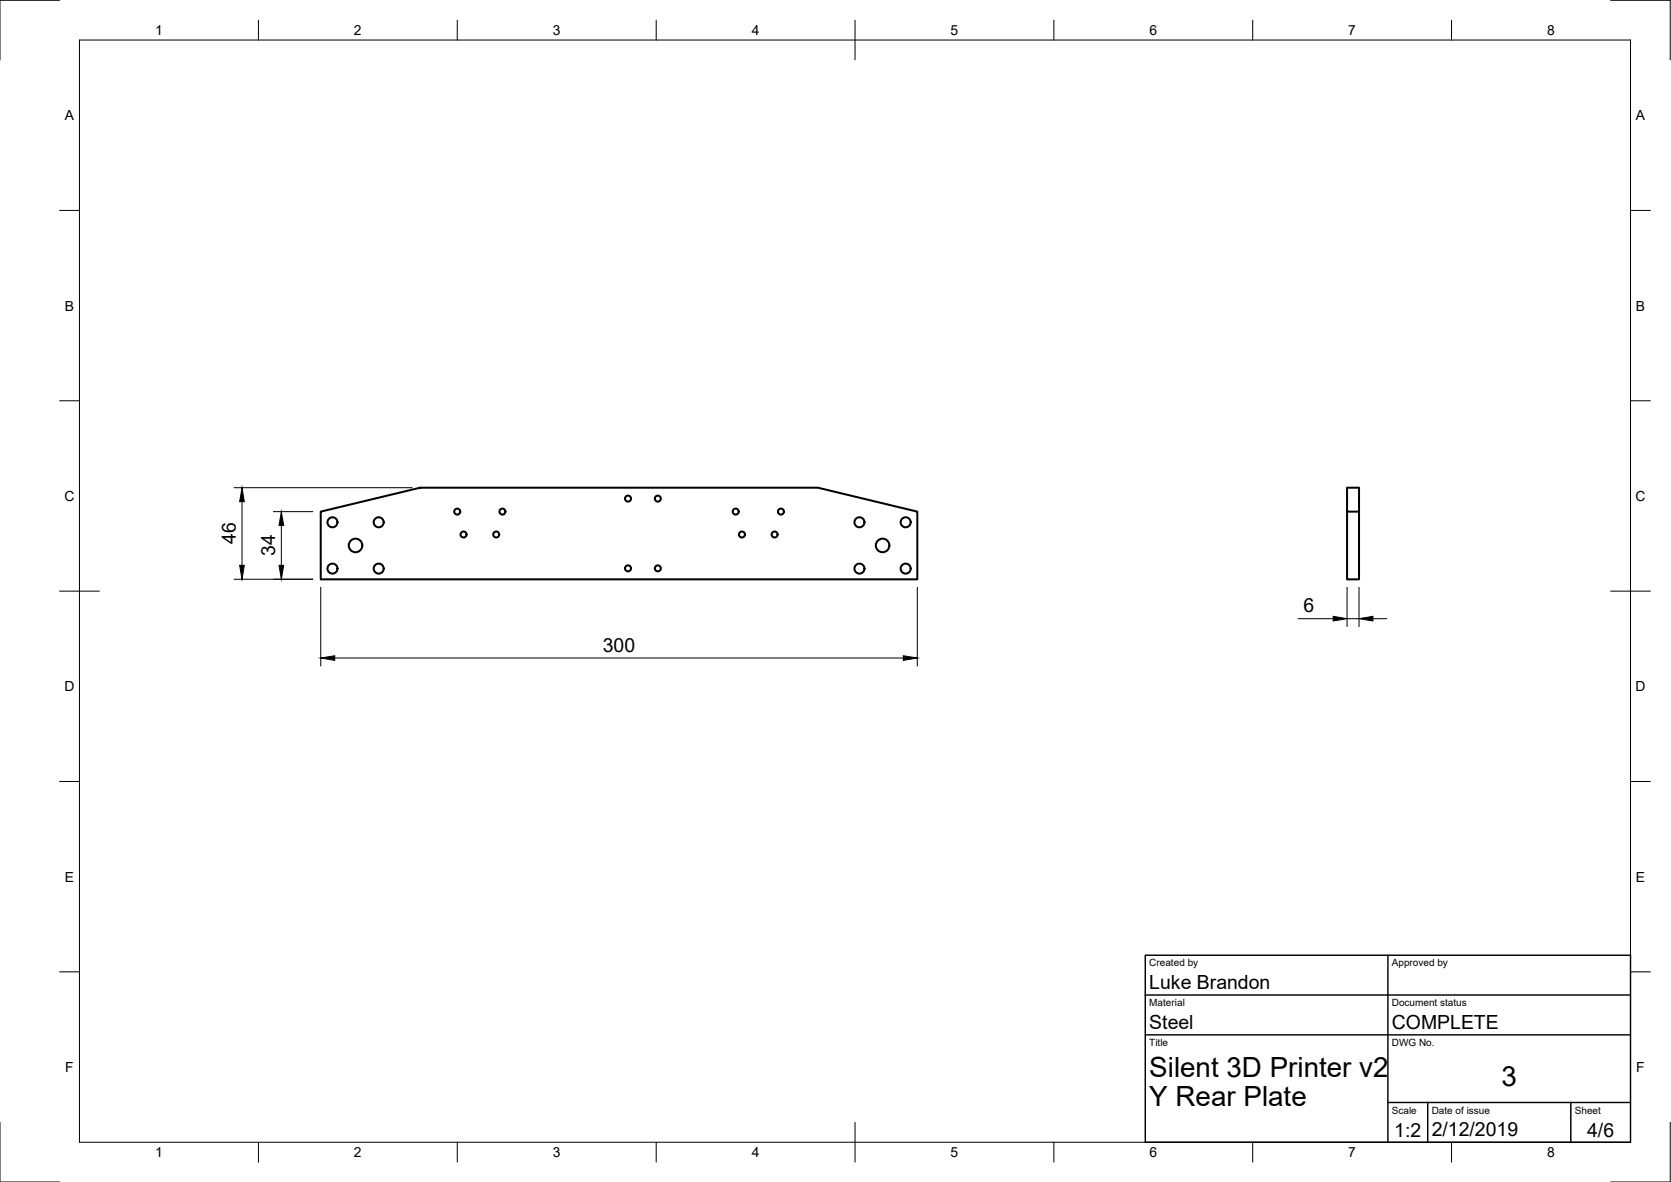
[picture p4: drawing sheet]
<svg xmlns="http://www.w3.org/2000/svg" width="420mm" height="297mm" viewBox="0 0 420 297" stroke-linecap="round" stroke-linejoin="round" font-family="sans-serif">
<!-- layer: Visible -->
<g fill="none" stroke="#000" stroke-width=".51">
<path d="M80.6 128.6l25-6h100.1l25 6v17h-150.1zM338.7 128.6h3v17h-3zM338.7 128.6v-6h3v6"/>
<circle cx="83.6" cy="131.3" r="1.26"/>
<circle cx="89.4" cy="137.1" r="1.7"/>
<circle cx="95.2" cy="131.3" r="1.26"/>
<circle cx="115" cy="128.6" r=".75"/>
<circle cx="116.6" cy="134.3" r=".75"/>
<circle cx="124.8" cy="134.3" r=".75"/>
<circle cx="126.3" cy="128.6" r=".75"/>
<circle cx="157.9" cy="125.3" r=".75"/>
<circle cx="165.4" cy="125.3" r=".75"/>
<circle cx="185" cy="128.6" r=".75"/>
<circle cx="186.6" cy="134.3" r=".75"/>
<circle cx="194.8" cy="134.3" r=".75"/>
<circle cx="196.4" cy="128.6" r=".75"/>
<circle cx="216.1" cy="131.3" r="1.26"/>
<circle cx="221.9" cy="137.1" r="1.7"/>
<circle cx="227.7" cy="131.3" r="1.26"/>
<circle cx="83.6" cy="142.9" r="1.26"/>
<circle cx="95.2" cy="142.9" r="1.26"/>
<circle cx="157.9" cy="142.8" r=".75"/>
<circle cx="165.4" cy="142.8" r=".75"/>
<circle cx="216.1" cy="142.9" r="1.26"/>
<circle cx="227.7" cy="142.9" r="1.26"/>
</g>
<!-- layer: Border -->
<g fill="none" stroke="#000" stroke-width=".25">
<path d="M15 .1h-15v15M20 10.1h390v276.9h-390zM65 5.1v5M115 5.1v5M165 5.1v5M215 5.1v10M265 5.1v5M315 5.1v5M365 5.1v5M405 .1h15v15M15 52.9h5M410 52.9h5"/>
<path d="M15 100.7h5M410 100.7h5M15 148.6h10M405 148.6h10M15 196.4h5M410 196.4h5M15 244.2h5M410 244.2h5M0 282.1v14.9h15M65 287v5M115 287v5M165 287v5"/>
<path d="M215 282.1v9.9M265 287v5M315 287v5M365 287v5M420 282.1v14.9h-15"/>
</g>
<!-- layer: TitleBlock -->
<path d="M288 240.1h122v46.9h-122zM288 250h122M349 240.1v46.9M288 260.1h122M349 277.1h61M359 277.1v9.9M395 277.1v9.9" fill="none" stroke="#000" stroke-width=".36"/>
<!-- layer: Dimensions -->
<g fill="none" stroke="#000" stroke-width=".25">
<path d="M58.8 122.6h44.9M60.9 126.1v16M68.7 128.6h10M70.7 132.1v10M58.8 145.6h19.9M80.6 147.6v19.8M230.7 147.6v19.8M326.4 155.5h8.8M338.7 147.6v9.9M338.7 155.5h3M341.7 147.6v9.9M345.2 155.5h3.5"/>
<path d="M84.2 165.4h142.9"/>
</g>
<path d="M60.9 122.6l.5 3.5h-1.1zM70.7 128.6l.6 3.5h-1.1zM60.3 142.1h1.1l-.5 3.5zM70.2 142.1h1.1l-.6 3.5zM335.2 154.9l3.5 .6-3.5 .5zM341.7 155.5l3.5-.6v1.1zM80.6 165.4l3.6-.6v1.2zM227.1 164.8l3.6 .6-3.6 .6z" fill="#000" stroke="#000" stroke-width=".25"/>
<g font-size="7">
<text x="289" y="270.6">Silent 3D Printer v2</text>
<text x="377.5" y="272.9">3</text>
<text x="289" y="278.1">Y Rear Plate</text>
</g>
<g font-size="4.9">
<text x="59.3" y="136.7" transform="rotate(-90 59.3 136.7)">46</text>
<text x="69.2" y="139.8" transform="rotate(-90 69.2 139.8)">34</text>
<text x="327.7" y="153.9">6</text>
<text x="151.6" y="163.8">300</text>
<text x="289" y="248.5">Luke Brandon</text>
<text x="289" y="258.6">Steel</text>
<text x="350" y="258.6">COMPLETE</text>
<text x="350.6" y="285.7">1:2</text>
<text x="360" y="285.5">2/12/2019</text>
<text x="399.1" y="285.7">4/6</text>
</g>
<g font-size="3.5">
<text x="39" y="8.8">1</text>
<text x="89" y="8.8">2</text>
<text x="139" y="8.8">3</text>
<text x="189" y="8.8">4</text>
<text x="239" y="8.8">5</text>
<text x="289" y="8.8">6</text>
<text x="339" y="8.8">7</text>
<text x="389" y="8.8">8</text>
<text x="16.3" y="30.2">A</text>
<text x="411.3" y="30.2">A</text>
<text x="16.3" y="78">B</text>
<text x="411.3" y="78">B</text>
<text x="16.2" y="125.9">C</text>
<text x="411.2" y="125.9">C</text>
<text x="16.2" y="173.7">D</text>
<text x="411.2" y="173.7">D</text>
<text x="16.3" y="221.6">E</text>
<text x="411.3" y="221.6">E</text>
<text x="16.4" y="269.4">F</text>
<text x="411.4" y="269.4">F</text>
<text x="39" y="290.8">1</text>
<text x="89" y="290.8">2</text>
<text x="139" y="290.8">3</text>
<text x="189" y="290.8">4</text>
<text x="239" y="290.8">5</text>
<text x="289" y="290.8">6</text>
<text x="339" y="290.8">7</text>
<text x="389" y="290.8">8</text>
</g>
<g font-size="2.5">
<text x="289" y="242.9">Created by</text>
<text x="350" y="242.9">Approved by</text>
<text x="289" y="252.8">Material</text>
<text x="350" y="252.8">Document status</text>
<text x="289" y="262.9">Title</text>
<text x="350" y="262.9">DWG No.</text>
<text x="350" y="279.9">Scale</text>
<text x="360" y="279.9">Date of issue</text>
<text x="396" y="279.9">Sheet</text>
</g>
</svg>
